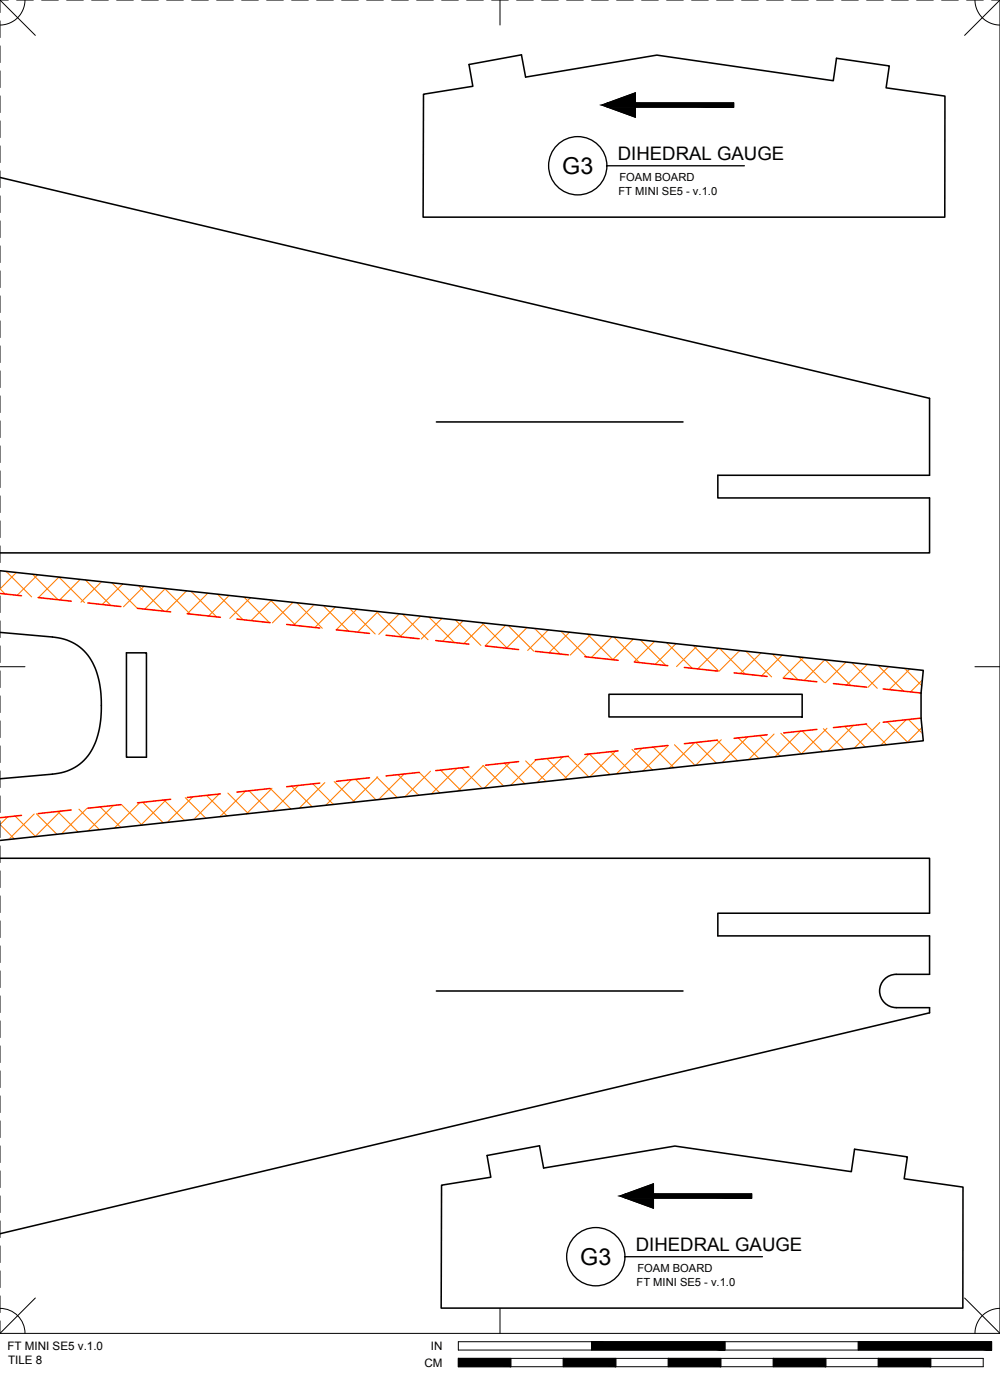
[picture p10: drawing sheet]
<svg xmlns="http://www.w3.org/2000/svg" width="190mm" height="267mm" viewBox="0 0 190 267" stroke-linecap="round" stroke-linejoin="round" font-family="sans-serif">
<!-- layer: 23 NOTES -->
<g fill="#000" stroke="#000" stroke-width=".19">
<path d="M115.8 19.6l5.2-1.9v1.9zM115.8 20.4h5.2v1.9zM119.2 228.2h5.3v1.9zM119.2 227.4l5.3-1.9v1.9z"/>
<path d="M115.8 19.6l24 .4v-.4zM114.7 20l1.1-.4 24 .4z"/>
<path d="M114.7 20l25.1 .4v-.4zM114.7 20l25.1 .4h-24z"/>
<path d="M119.2 227.4l24 .4v-.4zM118.1 227.8l1.1-.4 24 .4z"/>
<path d="M118.1 227.8l25.1 .4v-.4zM118.1 227.8l25.1 .4h-24z"/>
</g>
<g fill="none" stroke="#000" stroke-width=".25">
<path d="M114.7 20l6.3-2.3v1.9h18.8v.8h-18.8v1.9zM115.6 31.6h26.2M118.1 227.8l6.4-2.3v1.9h18.7v.8h-18.7v1.9zM119.1 239.4h26.1"/>
<circle cx="110.1" cy="31.6" r="5.6"/>
<circle cx="113.5" cy="239.4" r="5.6"/>
</g>
<!-- layer: 01 CUT -->
<path d="M80.7 17.9l9.4-1.5-.8-4.1 10-1.9 .8 4.3 25-4.2 33.6 4.9 .7-4.3 10 1.5-.6 4.1 11.2 1.6v23.1h-99.4zM0 33.8l177.1 42.1v14.6h-40.4v4.4h40.4v10.4h-177.1M83.1 80.4h47M0 108.7l175.9 19-.4 4.3v4.8l.4 4.3-175.9 19M0 120.5l10 .8a9.3 9.3 0 0 1 8.7 7.6 21.9 21.9 0 0 1-.8 13.2 9 9 0 0 1-7.9 5.4l-10 .9M24.1 124.4h3.8v19.9h-3.8zM116 132.3h36.8v4.3h-36.8zM0 163.5h177.1v10.5h-40.4v4.3h40.4v7.3h-6.4a3.2 3.2 0 0 0-3.1 3.2 3.2 3.2 0 0 0 3.1 3.1M83.1 188.8h47M170.7 192h6.4v.9l-177.1 42.1M84.1 225.8l9.4-1.5-.7-4.2 10-1.8 .8 4.2 25-4.2 33.6 4.9 .6-4.3 10 1.5-.6 4.2 11.3 1.5-.1 23.1h-99.4z" fill="none" stroke="#000" stroke-width=".3"/>
<!-- layer: 06 CAVITY -->
<g fill="none" stroke="#ff7f00" stroke-width=".2">
<path d="M0 112.2l1 1M1.2 108.8l4.8 4.9M3.1 109.1l-3.1 3.1M6.2 109.4l4.9 4.8M7.2 109.5l-3.9 3.9M7.3 113.8l3.9-3.9 4.9 4.9M15.3 110.4l-3.9 3.9M16.3 110.5l4.8 4.8M19.3 110.8l-3.9 3.9M21.3 111l4.9 4.9M23.4 111.3l-3.9 3.9M26.3 111.6l4.9 4.8"/>
<path d="M27.4 111.7l-3.9 3.9M31.4 112.1l4.8 4.9M31.5 112.1l-3.9 3.9M35.5 112.6l-3.9 3.9M36.4 112.7l4.9 4.8M39.6 113l-3.9 3.9M41.4 113.2l4.9 4.9M43.6 113.4l-3.9 3.9M46.5 113.7l4.8 4.9M47.7 113.9l-3.9 3.9M51.5 114.3l4.9 4.8M51.8 114.3l-4 3.9"/>
<path d="M55.8 114.8l-3.9 3.9M56.5 114.8l4.9 4.9M59.9 115.2l-4 3.9M61.6 115.4l4.8 4.8M63.9 115.6l-3.9 3.9M66.6 115.9l4.9 4.9M68 116.1l-3.9 3.9M71.6 116.5l4.9 4.8M72 116.5l-3.9 3.9M76.1 116.9l-4 4M76.7 117l4.8 4.9M80.1 117.4l-3.9 3.9"/>
<path d="M81.7 117.5l4.9 4.9M84.2 117.8l-3.9 3.9M86.7 118.1l4.9 4.9M88.2 118.2l-3.9 4M91.8 118.6l4.8 4.9M92.3 118.7l-3.9 3.9M96.3 119.1l-3.9 3.9M96.8 119.2l4.9 4.8M100.4 119.6l-3.9 3.9M101.8 119.7l4.9 4.9M104.4 120l-3.9 3.9M106.9 120.3l4.8 4.8"/>
<path d="M108.5 120.4l-3.9 4M111.9 120.8l4.9 4.9M112.5 120.9l-3.9 3.9M116.6 121.3l-3.9 3.9M116.9 121.3l4.9 4.9M120.6 121.8l-3.9 3.9M122 121.9l4.9 4.9M124.7 122.2l-3.9 3.9M127 122.4l4.9 4.9M128.8 122.6l-4 4M132 123l4.9 4.9M132.8 123.1l-3.9 3.9"/>
<path d="M136.9 123.5l-4 3.9M137.1 123.5l4.9 4.9M140.9 123.9l-3.9 4M142.1 124.1l4.9 4.8M145 124.4l-4 3.9M147.1 124.6l4.9 4.9M147.5 139.8l-4.9 4.9M148.7 139.7l4 3.9M149 124.8l-3.9 3.9M152.2 125.1l4.9 4.9M152.5 139.3l-4.9 4.9M152.8 139.3l3.9 3.9"/>
<path d="M153.1 125.3l-4 3.9M156.9 138.8l3.9 3.9M157.1 125.7l-3.9 3.9M157.2 125.7l4.9 4.9M157.5 138.7l-4.8 4.9M160.9 138.4l3.9 3.9M161.2 126.1l-4 4M162.2 126.2l4.9 4.9M162.6 138.2l-4.9 4.9M165 137.9l3.9 4M165.2 126.6l-3.9 3.9M167.3 126.8l4.9 4.9"/>
<path d="M167.6 137.6l-4.9 4.9M169 137.5l3.9 3.9M169.3 127l-4 3.9M172.3 127.3l3.3 3.3M172.6 137.1l-4.8 4.9M173.1 137.1l2.6 2.6M173.3 127.4l-3.9 4M175.6 138.6l-2.8 2.8M175.7 129.6l-2.2 2.2M1.5 155.6l-1.5 1.5 2.7 2.7M2.9 155.5l3.9 3.9M6.5 155.1l-4.8 4.8"/>
<path d="M6.9 155l3.9 3.9M11 154.6l3.9 3.9M11.5 154.5l-4.8 4.9M15 154.1l3.9 4M16.6 154l-4.9 4.8M19.1 153.7l3.9 3.9M21.6 153.4l-4.8 4.9M23.1 153.3l4 3.9M26.6 152.9l-4.8 4.8M27.2 152.8l3.9 3.9M31.2 152.4l3.9 3.9M31.7 152.3l-4.9 4.9"/>
<path d="M35.3 152l3.9 3.9M36.7 151.8l-4.8 4.9M39.3 151.5l4 3.9M41.8 151.3l-4.9 4.8M43.4 151.1l3.9 3.9M46.8 150.7l-4.9 4.9M47.4 150.6l4 4M51.5 150.2l3.9 3.9M51.8 150.2l-4.8 4.8M55.6 149.8l3.9 3.9M56.9 149.6l-4.9 4.9M59.6 149.3l3.9 3.9"/>
<path d="M61.9 149.1l-4.9 4.8M63.7 148.9l3.9 3.9M66.9 148.5l-4.8 4.9M67.7 148.5l3.9 3.9M71.8 148l3.9 3.9M72 148l-4.9 4.9M75.8 147.6l3.9 3.9M77 147.4l-4.9 4.9M79.9 147.1l3.9 4M82 146.9l-4.8 4.9M83.9 146.7l3.9 3.9M87.1 146.4l-4.9 4.8"/>
<path d="M88 146.3l3.9 3.9M92 145.8l3.9 3.9M92.1 145.8l-4.9 4.9M96.1 145.4l3.9 3.9M97.1 145.3l-4.8 4.8M100.1 144.9l3.9 4M102.2 144.7l-4.9 4.9M104.2 144.5l3.9 3.9M107.2 144.2l-4.9 4.9M108.2 144.1l4 3.9M112.2 143.6l-4.8 4.9M112.3 143.6l3.9 4"/>
<path d="M116.3 143.2l4 3.9M117.3 143.1l-4.9 4.9M120.4 142.8l3.9 3.9M122.3 142.5l-4.9 4.9M124.4 142.3l4 3.9M127.3 142l-4.8 4.9M128.5 141.9l3.9 3.9M132.4 141.5l-4.9 4.8M132.5 141.4l4 4M136.6 141l3.9 3.9M137.4 140.9l-4.9 4.9M140.6 140.6l4 3.9"/>
<path d="M142.4 140.4l-4.8 4.9M144.7 140.1l3.9 4"/>
</g>
<!-- layer: 02 SCORE -->
<g fill="none" stroke="#f00" stroke-width=".3">
<path d="M0 113.1l4.1 .4M7.3 113.8l6.3 .7M16.7 114.9l6.3 .6M26.2 115.9l6.3 .7M35.7 116.9l6.3 .7M45.1 117.9l6.3 .7M54.6 119l6.3 .6M64.1 120l6.3 .7M73.5 121l6.4 .7M83 122l6.3 .7M92.5 123.1l6.3 .6M102 124.1l6.3 .7"/>
<path d="M111.4 125.1l6.3 .7M120.9 126.1l6.3 .7M130.4 127.1l6.3 .7M139.8 128.2l6.3 .7M146.1 140l-6.3 .7M149.3 129.2l6.3 .7M155.6 138.9l-6.3 .7M158.8 130.2l6.3 .7M165.1 137.9l-6.3 .7M168.2 131.2l7.3 .8M175.5 136.8l-7.3 .8M4.1 155.3l-4.1 .5"/>
<path d="M13.6 154.3l-6.3 .7M23 153.3l-6.3 .7M32.5 152.3l-6.3 .6M42 151.2l-6.3 .7M51.4 150.2l-6.3 .7M60.9 149.2l-6.3 .7M70.4 148.2l-6.3 .6M79.9 147.1l-6.4 .7M89.3 146.1l-6.3 .7M98.8 145.1l-6.3 .7M108.3 144.1l-6.3 .6M117.7 143l-6.3 .7"/>
<path d="M127.2 142l-6.3 .7M136.7 141l-6.3 .7"/>
</g>
<!-- layer: 22 TILED -->
<g fill="#000" stroke="#000" stroke-width=".19">
<path d="M87.3 258.8l10 1.6v-1.6zM87.3 258.8l10 1.6h-10z"/>
<path d="M107.3 258.8l10 1.6v-1.6zM107.3 258.8l10 1.6h-10z"/>
<path d="M127.3 258.8l10 1.6v-1.6zM127.3 258.8l10 1.6h-10z"/>
<path d="M112.7 255.6l25.4 1.6v-1.6zM112.7 255.6l25.4 1.6h-25.4z"/>
<path d="M147.3 258.8l10 1.6v-1.6zM147.3 258.8l10 1.6h-10z"/>
<path d="M167.3 258.8l10 1.6v-1.6zM167.3 258.8l10 1.6h-10z"/>
<path d="M163.5 255.6l25.4 1.6v-1.6zM163.5 255.6l25.4 1.6h-25.4z"/>
</g>
<g fill="none" stroke="#000" stroke-width=".19">
<path d="M0 0h1.6M0 0v2.4M0 4v3.2M0 8.7v3.2M0 13.5v3.2M0 18.3v3.1M0 0l6.7 6.7M3.2 0h3.1M4.8 0a4.8 4.8 0 0 1-4.8 4.8M7.9 0h3.2M12.7 0h3.2M17.5 0h3.1"/>
<path d="M22.2 0h3.2M27 0h3.2M31.7 0h3.2M36.5 0h3.2M41.3 0h3.1M46 0h3.2M50.8 0h3.2M55.6 0h3.1M60.3 0h3.2M65.1 0h3.2M69.8 0h3.2M74.6 0h3.2"/>
<path d="M79.4 0h3.1M84.1 0h3.2M88.9 0h3.2M93.7 0h3.1M95.2 0v4.8M98.4 0h3.2M103.2 0h3.2M107.9 0h3.2M112.7 0h3.2M117.5 0h3.1M122.2 0h3.2M127 0h3.2"/>
<path d="M131.8 0h3.1M136.5 0h3.2M141.3 0h3.2M146 0h3.2M150.8 0h3.2M155.6 0h3.1M160.3 0h3.2M165.1 0h3.2M169.9 0h3.1M174.6 0h3.2M179.4 0h3.2M184.1 0h3.2"/>
<path d="M185.7 0a4.8 4.8 0 0 0 4.8 4.8M188.9 0h1.6M190.5 0v254M190.5 0l-6.7 6.7M0 23v3.2M0 27.8v3.2M0 32.6v3.1M0 37.3v3.2M0 42.1v3.2M0 46.8v3.2M0 51.6v3.2M0 56.4v3.1"/>
<path d="M0 61.1v3.2M0 65.9v3.2M0 70.7v3.1M0 75.4v3.2M0 80.2v3.2M0 84.9v3.2M0 89.7v3.2M0 94.5v3.1M0 99.2v3.2M0 104v3.2M0 108.8v3.1M0 113.5v3.2"/>
<path d="M0 118.3v3.2M0 127h4.8M0 123v3.2M0 127.8v3.2M0 132.6v3.1M0 137.3v3.2M185.7 127h4.8M0 142.1v3.2M0 146.9v3.1M0 151.6v3.2M0 156.4v3.2M0 161.1v3.2"/>
<path d="M0 165.9v3.2M0 170.7v3.1M0 175.4v3.2M0 180.2v3.2M0 185v3.1M0 189.7v3.2M0 194.5v3.2M0 199.2v3.2M0 204v3.2M0 208.8v3.1M0 213.5v3.2M0 218.3v3.2"/>
<path d="M0 223.1v3.1M0 227.8v3.2M0 232.6v3.2M0 237.3v3.2M0 242.1v3.2M0 246.9v3.1M0 251.6v2.4M0 254h190.5M0 249.2a4.8 4.8 0 0 1 4.8 4.8M6.7 247.3l-6.7 6.7M87.3 255.6h101.6v1.6h-101.6zM87.3 258.8h100v1.6h-100z"/>
<path d="M95.2 249.2v4.8M97.3 258.8v1.6M107.3 258.8v1.6M112.7 255.6v1.6M117.3 258.8v1.6M127.3 258.8v1.6M137.3 258.8v1.6M138.1 255.6v1.6M147.3 258.8v1.6M157.3 258.8v1.6M163.5 255.6v1.6M167.3 258.8v1.6"/>
<path d="M177.3 258.8v1.6M183.8 247.3l6.7 6.7M190.5 249.2a4.8 4.8 0 0 0-4.8 4.8"/>
</g>
<g font-size="4.4">
<text x="107.1" y="33.2">G3</text>
<text x="110.5" y="241">G3</text>
</g>
<g font-size="3.5">
<text x="117.7" y="30.5">DIHEDRAL GAUGE</text>
<text x="121.1" y="238.3">DIHEDRAL GAUGE</text>
</g>
<g font-size="2.2">
<text x="1.4" y="257.2">FT MINI SE5 v.1.0</text>
<text x="82.1" y="257.2">IN</text>
<text x="1.5" y="259.9">TILE 8</text>
<text x="80.8" y="260.4">CM</text>
</g>
<g font-size="2.1">
<text x="118" y="34.5">FOAM BOARD</text>
<text x="117.8" y="37.1">FT MINI SE5 - v.1.0</text>
<text x="121.3" y="244.9">FT MINI SE5 - v.1.0</text>
<text x="121.4" y="242.3">FOAM BOARD</text>
</g>
</svg>
